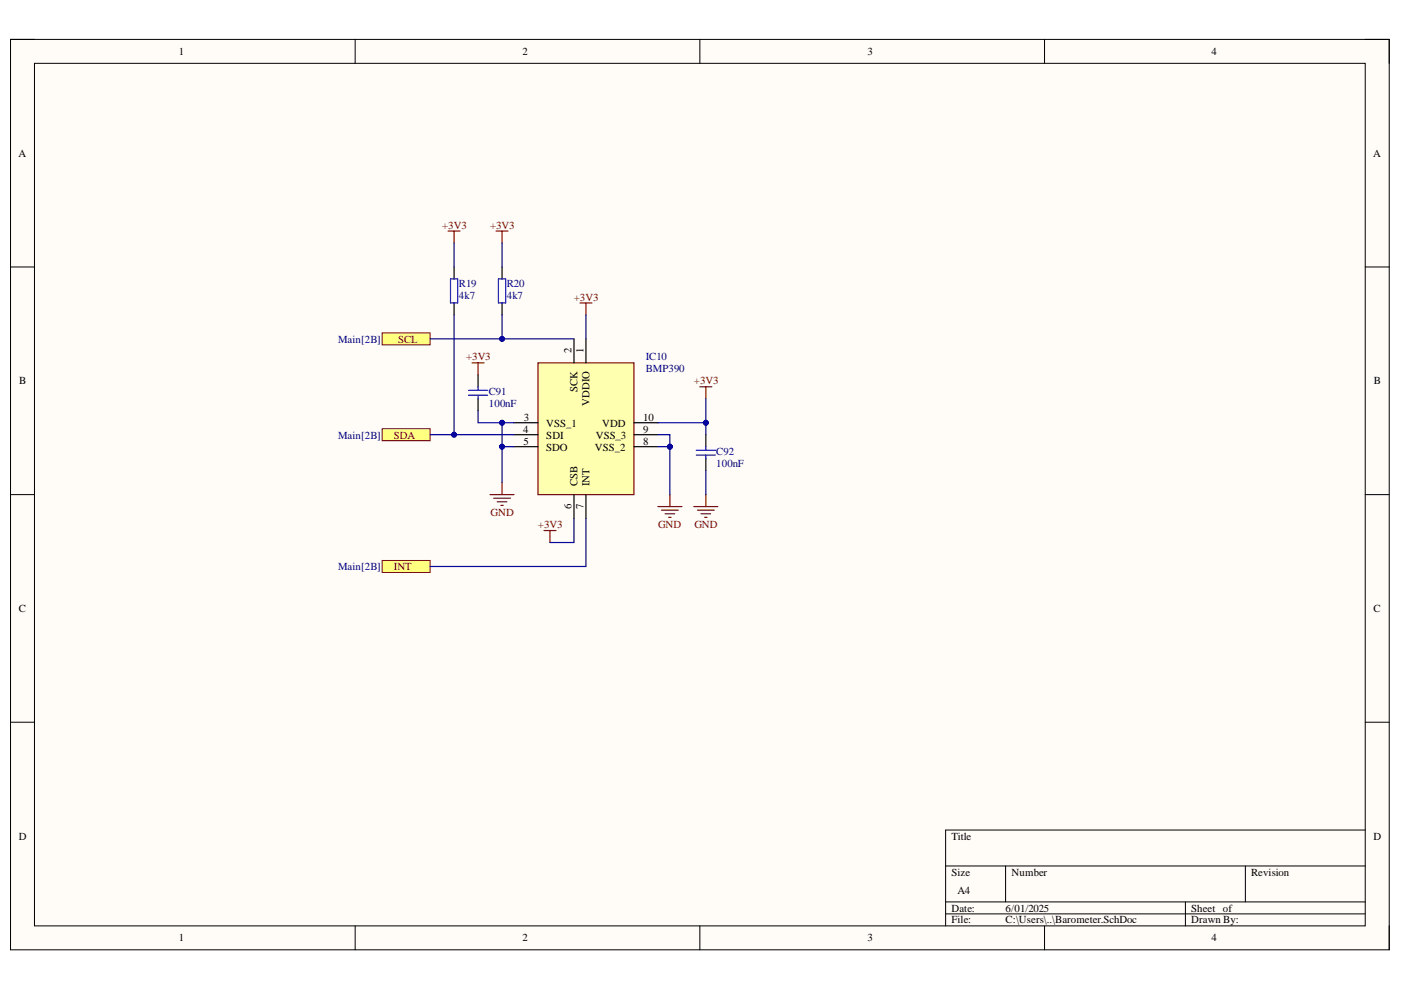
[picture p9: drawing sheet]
<svg xmlns="http://www.w3.org/2000/svg" width="297mm" height="210mm" viewBox="0 0 297 210" stroke-linecap="round" stroke-linejoin="round" font-family="sans-serif">
<path d="M2.2 8.4h292.3v193h-292.3z" fill-rule="evenodd" fill="#fffcf8"/>
<path d="M2.2 8.4h292.3v193h-292.3z" fill="none" stroke="#000" stroke-width=".21"/>
<path d="M7.3 13.4h282.2v182.9h-282.2z" fill-rule="evenodd" fill="#fffcf8"/>
<g fill="none" stroke="#000" stroke-width=".21">
<path d="M2.2 8.3h5.1M7.3 13.4h282.2v182.9h-282.2zM75.3 8.3v5.1M148.4 8.3v5.1M221.5 8.4v5M289.5 8.4h5v5M2.2 56.6h5.1M289.5 56.6h5M2.2 104.9h5.1M289.5 104.9h5M2.2 153.1h5.1M289.5 153.1h5"/>
<path d="M289.5 176h-89v20.3M75.3 196.3v5.1M148.4 196.3v5.1M200.5 183.6h89M200.5 191.2h89M200.5 193.8h89M213.2 183.6v7.6M221.5 196.3v5.1M251.3 191.2v5.1M264 183.6v7.6M294.5 196.3v5.1"/>
</g>
<path d="M114.1 76.9h20.3v28h-20.3z" fill-rule="evenodd" fill="#ffffb0"/>
<path d="M114.1 76.9h20.3v28h-20.3zM103.9 104.9h5.1M104.7 105.6h3.5M105.4 106.4h2.1M106.2 107.2h.5M106.4 102.3v2.6M139.5 107.4h5.1M140.2 108.2h3.6M141 108.9h2M141.8 109.7h.5M142 104.9v2.5" fill="none" stroke="#800000" stroke-width=".25"/>
<path d="M121.7 71.8v5.1M124.2 71.8v5.1M109 89.6h5.1M109 92.2h5.1M109 94.7h5.1M134.4 89.6h5.1M134.4 92.2h5.1M134.4 94.7h5.1M121.7 104.9v5M124.2 104.9v5" fill="none" stroke="#000" stroke-width=".25"/>
<path d="M81 90.9h10.2v2.5h-10.2z" fill-rule="evenodd" fill="#ffff80"/>
<path d="M81 90.9h10.2v2.5h-10.2z" fill="none" stroke="#800000" stroke-width=".21"/>
<path d="M81 70.6h10.2v2.5h-10.2z" fill-rule="evenodd" fill="#ffff80"/>
<path d="M81 70.6h10.2v2.5h-10.2z" fill="none" stroke="#800000" stroke-width=".21"/>
<path d="M95 49h2.5M96.3 49v2.5M105.2 49h2.5M106.4 49v2.5M115.3 112.5h2.6M116.6 112.5v2.5" fill="none" stroke="#800000" stroke-width=".25"/>
<path d="M96.3 56.6v2.5M106.4 56.6v2.5M96.3 64.2v2.6M106.4 64.2v2.6" fill="none" stroke="#000" stroke-width=".25"/>
<path d="M95.5 59.1h1.5v5.1h-1.5zM105.7 59.1h1.5v5.1h-1.5z" fill="none" stroke="#00f" stroke-width=".25"/>
<path d="M81 118.8h10.2v2.6h-10.2z" fill-rule="evenodd" fill="#ffff80"/>
<path d="M81 118.8h10.2v2.6h-10.2z" fill="none" stroke="#800000" stroke-width=".21"/>
<path d="M100.1 76.9h2.5M101.4 76.9v2.6M123 64.2h2.5M124.2 64.2v2.6M148.4 82h2.5M149.7 82v2.5M147.1 107.4h5.1M147.9 108.2h3.5M148.6 108.9h2.1M149.4 109.7h.5M149.7 104.9v2.5" fill="none" stroke="#800000" stroke-width=".25"/>
<path d="M101.4 79.5v2.5M101.4 84.5v2.6M149.7 92.2v2.5M149.7 97.2v2.6" fill="none" stroke="#000" stroke-width=".25"/>
<path d="M99.3 82.8h4.1M99.3 83.8h4.1M101.4 82v.8M101.4 83.8v.7M147.6 95.5h4.1M147.6 96.5h4.1M149.7 94.7v.8M149.7 96.5v.7" fill="none" stroke="#00f" stroke-width=".25"/>
<path d="M139.5 92.2h2.5v2.5" fill="none" stroke="#000080" stroke-width=".25"/>
<circle cx="142" cy="94.7" r=".51" fill="#000080"/>
<circle cx="142" cy="94.7" r=".51" fill="none" stroke="#000080" stroke-width=".21"/>
<path d="M142 94.7v10.2" fill="none" stroke="#000080" stroke-width=".25"/>
<circle cx="142" cy="94.7" r=".51" fill="#000080"/>
<circle cx="142" cy="94.7" r=".51" fill="none" stroke="#000080" stroke-width=".21"/>
<path d="M139.5 94.7h2.5" fill="none" stroke="#000080" stroke-width=".25"/>
<circle cx="142" cy="94.7" r=".51" fill="#000080"/>
<circle cx="142" cy="94.7" r=".51" fill="none" stroke="#000080" stroke-width=".21"/>
<path d="M91.2 92.2h17.8" fill="none" stroke="#000080" stroke-width=".25"/>
<circle cx="96.3" cy="92.2" r=".51" fill="#000080"/>
<circle cx="96.3" cy="92.2" r=".51" fill="none" stroke="#000080" stroke-width=".21"/>
<path d="M91.2 71.8h30.5" fill="none" stroke="#000080" stroke-width=".25"/>
<circle cx="106.4" cy="71.8" r=".51" fill="#000080"/>
<circle cx="106.4" cy="71.8" r=".51" fill="none" stroke="#000080" stroke-width=".21"/>
<path d="M106.4 94.7h2.6" fill="none" stroke="#000080" stroke-width=".25"/>
<circle cx="106.4" cy="94.7" r=".51" fill="#000080"/>
<circle cx="106.4" cy="94.7" r=".51" fill="none" stroke="#000080" stroke-width=".21"/>
<path d="M109 89.6h-2.6v12.7" fill="none" stroke="#000080" stroke-width=".25"/>
<circle cx="106.4" cy="94.7" r=".51" fill="#000080"/>
<circle cx="106.4" cy="94.7" r=".51" fill="none" stroke="#000080" stroke-width=".21"/>
<circle cx="106.4" cy="89.6" r=".51" fill="#000080"/>
<circle cx="106.4" cy="89.6" r=".51" fill="none" stroke="#000080" stroke-width=".21"/>
<path d="M96.3 51.5v5.1M106.4 51.5v5.1M96.3 66.8v25.4" fill="none" stroke="#000080" stroke-width=".25"/>
<circle cx="96.3" cy="92.2" r=".51" fill="#000080"/>
<circle cx="96.3" cy="92.2" r=".51" fill="none" stroke="#000080" stroke-width=".21"/>
<path d="M106.4 66.8v5" fill="none" stroke="#000080" stroke-width=".25"/>
<circle cx="106.4" cy="71.8" r=".51" fill="#000080"/>
<circle cx="106.4" cy="71.8" r=".51" fill="none" stroke="#000080" stroke-width=".21"/>
<path d="M124.2 66.8v5M149.7 84.5v5.1h-10.2M121.7 109.9v5.1h-5.1M124.2 109.9v10.2h-33" fill="none" stroke="#000080" stroke-width=".25"/>
<circle cx="149.7" cy="89.6" r=".51" fill="#000080"/>
<circle cx="149.7" cy="89.6" r=".51" fill="none" stroke="#000080" stroke-width=".21"/>
<path d="M149.7 89.6v2.6M149.7 99.8v5.1" fill="none" stroke="#000080" stroke-width=".25"/>
<circle cx="149.7" cy="89.6" r=".51" fill="#000080"/>
<circle cx="149.7" cy="89.6" r=".51" fill="none" stroke="#000080" stroke-width=".21"/>
<path d="M101.4 87.1v2.5h5" fill="none" stroke="#000080" stroke-width=".25"/>
<circle cx="106.4" cy="89.6" r=".51" fill="#000080"/>
<circle cx="106.4" cy="89.6" r=".51" fill="none" stroke="#000080" stroke-width=".21"/>
<g font-size="2.3">
<text x="37.9" y="11.7">1</text>
<text x="110.8" y="11.7">2</text>
<text x="183.9" y="11.7">3</text>
<text x="256.9" y="11.7">4</text>
<text x="3.9" y="33.3">A</text>
<text x="291.1" y="33.3">A</text>
<text x="121.2" y="74.9" transform="rotate(-90 121.2 74.9)">2</text>
<text x="123.7" y="74.9" transform="rotate(-90 123.7 74.9)">1</text>
<text x="4.1" y="81.5">B</text>
<text x="122.4" y="83.2" transform="rotate(-90 122.4 83.2)">SCK</text>
<text x="291.3" y="81.5">B</text>
<text x="111.1" y="89.2">3</text>
<text x="125" y="86" transform="rotate(-90 125 86)">VDDIO</text>
<text x="136.4" y="89.2">10</text>
<text x="110.9" y="91.7">4</text>
<text x="111" y="94.3">5</text>
<text x="115.8" y="90.5">VSS_1</text>
<text x="115.8" y="93">SDI</text>
<text x="115.8" y="95.5">SDO</text>
<text x="126.2" y="95.5">VSS_2</text>
<text x="126.3" y="93">VSS_3</text>
<text x="127.7" y="90.5">VDD</text>
<text x="136.4" y="94.3">8</text>
<text x="136.4" y="91.7">9</text>
<text x="121.2" y="108" transform="rotate(-90 121.2 108)">6</text>
<text x="122.4" y="103.1" transform="rotate(-90 122.4 103.1)">CSB</text>
<text x="123.7" y="108" transform="rotate(-90 123.7 108)">7</text>
<text x="125" y="103.1" transform="rotate(-90 125 103.1)">INT</text>
<text x="4" y="129.8">C</text>
<text x="291.2" y="129.8">C</text>
<text x="4" y="178">D</text>
<text x="201.7" y="178">Title</text>
<text x="291.2" y="178">D</text>
<text x="201.7" y="185.7">Size</text>
<text x="214.5" y="185.7">Number</text>
<text x="265.2" y="185.7">Revision</text>
<text x="203" y="189.5">A4</text>
<text x="201.7" y="193.3">Date:</text>
<text x="201.7" y="195.8">File:</text>
<text x="213.2" y="193.3">6/01/2025</text>
<text x="213.2" y="195.8">C:\Users\..\Barometer.SchDoc</text>
<text x="252.6" y="193.3">Sheet of</text>
<text x="252.6" y="195.8">Drawn By:</text>
<text x="37.9" y="199.6">1</text>
<text x="110.8" y="199.6">2</text>
<text x="183.9" y="199.6">3</text>
<text x="256.9" y="199.6">4</text>
</g>
<g font-size="2.3" fill="#800000">
<text x="93.7" y="48.5">+3V3</text>
<text x="103.9" y="48.5">+3V3</text>
<text x="121.7" y="63.7">+3V3</text>
<text x="84.4" y="72.6">SCL</text>
<text x="98.8" y="76.4">+3V3</text>
<text x="147.1" y="81.5">+3V3</text>
<text x="83.5" y="93">SDA</text>
<text x="104" y="109.5">GND</text>
<text x="114.1" y="112">+3V3</text>
<text x="139.5" y="112">GND</text>
<text x="147.2" y="112">GND</text>
<text x="83.5" y="120.9">INT</text>
</g>
<g font-size="2.3" fill="#000080">
<text x="97.3" y="63.5">4k7</text>
<text x="97.3" y="61">R19</text>
<text x="107.5" y="63.5">4k7</text>
<text x="107.5" y="61">R20</text>
<text x="71.7" y="72.6">Main[2B]</text>
<text x="136.9" y="76.4">IC10</text>
<text x="103.6" y="83.8">C91</text>
<text x="136.9" y="79">BMP390</text>
<text x="103.6" y="86.3">100nF</text>
<text x="71.7" y="93">Main[2B]</text>
<text x="151.9" y="99.1">100nF</text>
<text x="151.9" y="96.5">C92</text>
<text x="71.7" y="120.9">Main[2B]</text>
</g>
</svg>
